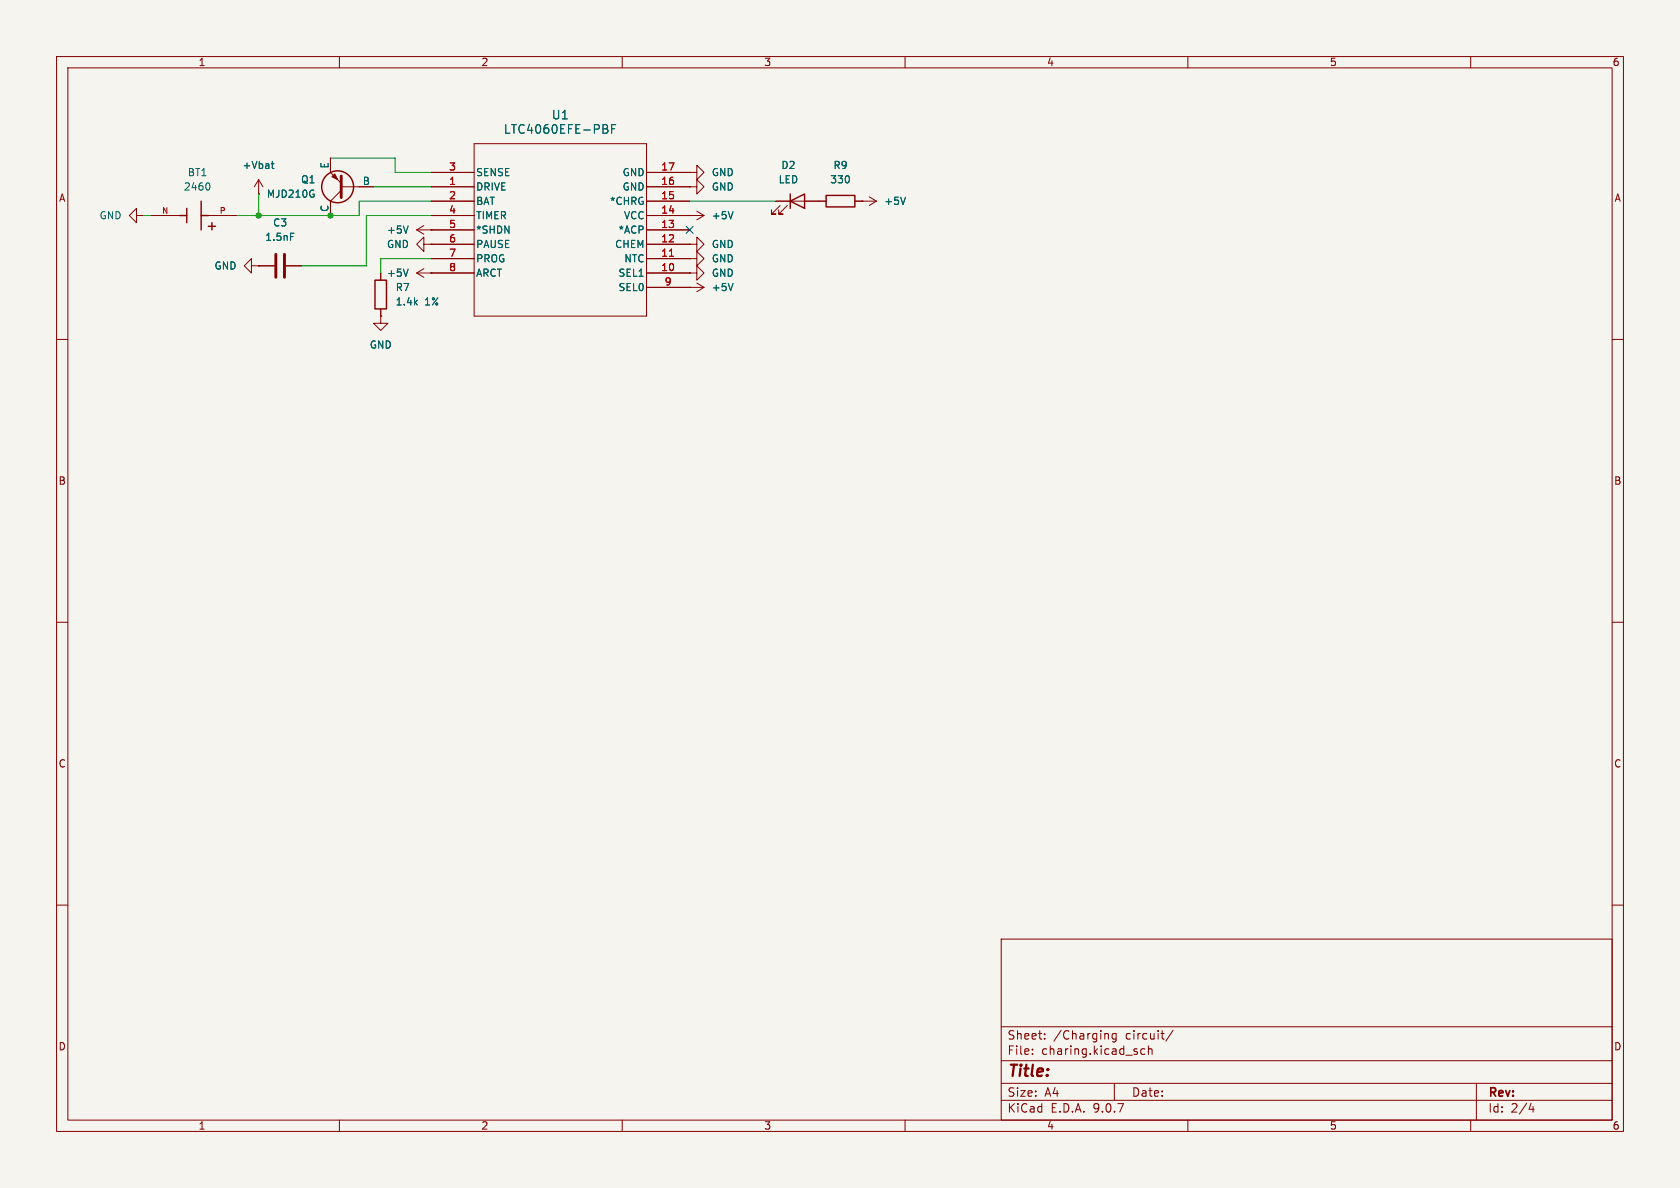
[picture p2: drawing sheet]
(kicad_sch
 (version 20250114)
 (generator "eeschema")
 (generator_version "9.0")
 (paper "A4")
 (lib_symbols
  (symbol "Device:C"
   (pin_numbers (hide yes))
   (pin_names
    (offset 0.254)) (exclude_from_sim no) (in_bom yes) (on_board yes)
   (property "Reference" "C" (at 0.635 2.54 0) (effects (font (size 1.27 1.27)) (justify left)))
   (property "Value" "C" (at 0.635 -2.54 0) (effects (font (size 1.27 1.27)) (justify left)))
   (property "Footprint" "" (at 0.9652 -3.81 0) (effects (font (size 1.27 1.27)) (hide yes)))
   (property "Datasheet" "~" (at 0 0 0) (effects (font (size 1.27 1.27)) (hide yes)))
   (property "Description" "Unpolarized capacitor" (at 0 0 0) (effects (font (size 1.27 1.27)) (hide yes)))
   (symbol "C_0_1"
    (polyline (pts (xy -2.032 0.762) (xy 2.032 0.762)) (stroke (width 0.508) (type default)) (fill (type none)))
    (polyline (pts (xy -2.032 -0.762) (xy 2.032 -0.762)) (stroke (width 0.508) (type default)) (fill (type none))))
   (symbol "C_1_1"
    (pin passive line (at 0 3.81 270) (length 2.794) (name "~" (effects (font (size 1.27 1.27)))) (number "1" (effects (font (size 1.27 1.27)))))
    (pin passive line (at 0 -3.81 90) (length 2.794) (name "~" (effects (font (size 1.27 1.27)))) (number "2" (effects (font (size 1.27 1.27))))))
   (embedded_fonts no))
  (symbol "Device:LED"
   (pin_numbers (hide yes))
   (pin_names
    (offset 1.016) (hide yes)) (exclude_from_sim no) (in_bom yes) (on_board yes)
   (property "Reference" "D" (at 0 2.54 0) (effects (font (size 1.27 1.27))))
   (property "Value" "LED" (at 0 -2.54 0) (effects (font (size 1.27 1.27))))
   (property "Footprint" "" (at 0 0 0) (effects (font (size 1.27 1.27)) (hide yes)))
   (property "Datasheet" "~" (at 0 0 0) (effects (font (size 1.27 1.27)) (hide yes)))
   (property "Description" "Light emitting diode" (at 0 0 0) (effects (font (size 1.27 1.27)) (hide yes)))
   (property "Sim.Pins" "1=K 2=A" (at 0 0 0) (effects (font (size 1.27 1.27)) (hide yes)))
   (symbol "LED_0_1"
    (polyline (pts (xy -3.048 -0.762) (xy -4.572 -2.286) (xy -3.81 -2.286) (xy -4.572 -2.286) (xy -4.572 -1.524)) (stroke (width 0) (type default)) (fill (type none)))
    (polyline (pts (xy -1.778 -0.762) (xy -3.302 -2.286) (xy -2.54 -2.286) (xy -3.302 -2.286) (xy -3.302 -1.524)) (stroke (width 0) (type default)) (fill (type none)))
    (polyline (pts (xy -1.27 0) (xy 1.27 0)) (stroke (width 0) (type default)) (fill (type none)))
    (polyline (pts (xy -1.27 -1.27) (xy -1.27 1.27)) (stroke (width 0.254) (type default)) (fill (type none)))
    (polyline (pts (xy 1.27 -1.27) (xy 1.27 1.27) (xy -1.27 0) (xy 1.27 -1.27)) (stroke (width 0.254) (type default)) (fill (type none))))
   (symbol "LED_1_1"
    (pin passive line (at -3.81 0 0) (length 2.54) (name "K" (effects (font (size 1.27 1.27)))) (number "1" (effects (font (size 1.27 1.27)))))
    (pin passive line (at 3.81 0 180) (length 2.54) (name "A" (effects (font (size 1.27 1.27)))) (number "2" (effects (font (size 1.27 1.27))))))
   (embedded_fonts no))
  (symbol "Device:R"
   (pin_numbers (hide yes))
   (pin_names
    (offset 0)) (exclude_from_sim no) (in_bom yes) (on_board yes)
   (property "Reference" "R" (at 2.032 0 90) (effects (font (size 1.27 1.27))))
   (property "Value" "R" (at 0 0 90) (effects (font (size 1.27 1.27))))
   (property "Footprint" "" (at -1.778 0 90) (effects (font (size 1.27 1.27)) (hide yes)))
   (property "Datasheet" "~" (at 0 0 0) (effects (font (size 1.27 1.27)) (hide yes)))
   (property "Description" "Resistor" (at 0 0 0) (effects (font (size 1.27 1.27)) (hide yes)))
   (symbol "R_0_1"
    (rectangle (start -1.016 -2.54) (end 1.016 2.54) (stroke (width 0.254) (type default)) (fill (type none))))
   (symbol "R_1_1"
    (pin passive line (at 0 3.81 270) (length 1.27) (name "~" (effects (font (size 1.27 1.27)))) (number "1" (effects (font (size 1.27 1.27)))))
    (pin passive line (at 0 -3.81 90) (length 1.27) (name "~" (effects (font (size 1.27 1.27)))) (number "2" (effects (font (size 1.27 1.27))))))
   (embedded_fonts no))
  (symbol "Imported:2460"
   (pin_names
    (offset 1.016)) (exclude_from_sim no) (in_bom yes) (on_board yes)
   (property "Reference" "BT" (at -3.81 3.81 0) (effects (font (size 1.27 1.27)) (justify left bottom)))
   (property "Value" "2460" (at -3.81 -5.08 0) (effects (font (size 1.27 1.27)) (justify left bottom)))
   (property "Footprint" "2460:BAT_2460" (at 0 0 0) (effects (font (size 1.27 1.27)) (justify bottom) (hide yes)))
   (property "Datasheet" "" (at 0 0 0) (effects (font (size 1.27 1.27)) (hide yes)))
   (property "Description" "" (at 0 0 0) (effects (font (size 1.27 1.27)) (hide yes)))
   (property "PARTREV" "B" (at 0 0 0) (effects (font (size 1.27 1.27)) (justify bottom) (hide yes)))
   (property "STANDARD" "Manufacturer Recommendations" (at 0 0 0) (effects (font (size 1.27 1.27)) (justify bottom) (hide yes)))
   (property "SNAPEDA_PN" "2460" (at 0 0 0) (effects (font (size 1.27 1.27)) (justify bottom) (hide yes)))
   (property "MAXIMUM_PACKAGE_HEIGHT" "14.14mm" (at 0 0 0) (effects (font (size 1.27 1.27)) (justify bottom) (hide yes)))
   (property "MANUFACTURER" "Keystone" (at 0 0 0) (effects (font (size 1.27 1.27)) (justify bottom) (hide yes)))
   (symbol "2460_0_0"
    (polyline (pts (xy -3.81 1.905) (xy -2.54 1.905)) (stroke (width 0.254) (type default)) (fill (type none)))
    (polyline (pts (xy -3.175 2.54) (xy -3.175 1.27)) (stroke (width 0.254) (type default)) (fill (type none)))
    (polyline (pts (xy -1.27 2.54) (xy -1.27 -2.54)) (stroke (width 0.254) (type default)) (fill (type none)))
    (polyline (pts (xy -1.27 0) (xy -2.54 0)) (stroke (width 0.254) (type default)) (fill (type none)))
    (polyline (pts (xy 1.27 1.27) (xy 1.27 -1.27)) (stroke (width 0.254) (type default)) (fill (type none)))
    (polyline (pts (xy 1.27 0) (xy 2.54 0)) (stroke (width 0.254) (type default)) (fill (type none)))
    (pin passive line (at -7.62 0 0) (length 5.08) (name "~" (effects (font (size 1.016 1.016)))) (number "P" (effects (font (size 1.016 1.016)))))
    (pin passive line (at 7.62 0 180) (length 5.08) (name "~" (effects (font (size 1.016 1.016)))) (number "N" (effects (font (size 1.016 1.016))))))
   (embedded_fonts no))
  (symbol "Imported:LTC4060EFE-PBF"
   (pin_names
    (offset 0.254)) (exclude_from_sim no) (in_bom yes) (on_board yes)
   (property "Reference" "U1" (at 22.86 10.16 0) (effects (font (size 1.524 1.524))))
   (property "Value" "LTC4060EFE-PBF" (at 22.86 7.62 0) (effects (font (size 1.524 1.524))))
   (property "Footprint" "Imported:SSOP-16_FE_LIT-L" (at 0 -2.54 0) (effects (font (size 1.27 1.27)
    (italic yes)) (hide yes)))
   (property "Datasheet" "https://www.analog.com/media/en/technical-documentation/data-sheets/4060f.pdf" (at 0 -2.54 0) (effects (font (size 1.27 1.27)
    (italic yes)) (hide yes)))
   (property "Description" "" (at 0 0 0) (effects (font (size 1.27 1.27)) (hide yes)))
   (property "ki_locked" "" (at 0 0 0) (effects (font (size 1.27 1.27))))
   (symbol "LTC4060EFE-PBF_0_1"
    (polyline (pts (xy 7.62 5.08) (xy 7.62 -25.4)) (stroke (width 0.127) (type default)) (fill (type none)))
    (polyline (pts (xy 7.62 -25.4) (xy 38.1 -25.4)) (stroke (width 0.127) (type default)) (fill (type none)))
    (polyline (pts (xy 38.1 5.08) (xy 7.62 5.08)) (stroke (width 0.127) (type default)) (fill (type none)))
    (polyline (pts (xy 38.1 -25.4) (xy 38.1 5.08)) (stroke (width 0.127) (type default)) (fill (type none)))
    (pin input line (at 0 0 0) (length 7.62) (name "SENSE" (effects (font (size 1.27 1.27)))) (number "3" (effects (font (size 1.27 1.27)))))
    (pin unspecified line (at 0 -2.54 0) (length 7.62) (name "DRIVE" (effects (font (size 1.27 1.27)))) (number "1" (effects (font (size 1.27 1.27)))))
    (pin input line (at 0 -5.08 0) (length 7.62) (name "BAT" (effects (font (size 1.27 1.27)))) (number "2" (effects (font (size 1.27 1.27)))))
    (pin input line (at 0 -7.62 0) (length 7.62) (name "TIMER" (effects (font (size 1.27 1.27)))) (number "4" (effects (font (size 1.27 1.27)))))
    (pin input line (at 0 -10.16 0) (length 7.62) (name "*SHDN" (effects (font (size 1.27 1.27)))) (number "5" (effects (font (size 1.27 1.27)))))
    (pin input line (at 0 -12.7 0) (length 7.62) (name "PAUSE" (effects (font (size 1.27 1.27)))) (number "6" (effects (font (size 1.27 1.27)))))
    (pin input line (at 0 -15.24 0) (length 7.62) (name "PROG" (effects (font (size 1.27 1.27)))) (number "7" (effects (font (size 1.27 1.27)))))
    (pin input line (at 0 -17.78 0) (length 7.62) (name "ARCT" (effects (font (size 1.27 1.27)))) (number "8" (effects (font (size 1.27 1.27)))))
    (pin power_in line (at 45.72 0 180) (length 7.62) (name "GND" (effects (font (size 1.27 1.27)))) (number "17" (effects (font (size 1.27 1.27)))))
    (pin power_in line (at 45.72 -2.54 180) (length 7.62) (name "GND" (effects (font (size 1.27 1.27)))) (number "16" (effects (font (size 1.27 1.27)))))
    (pin output line (at 45.72 -5.08 180) (length 7.62) (name "*CHRG" (effects (font (size 1.27 1.27)))) (number "15" (effects (font (size 1.27 1.27)))))
    (pin power_in line (at 45.72 -7.62 180) (length 7.62) (name "VCC" (effects (font (size 1.27 1.27)))) (number "14" (effects (font (size 1.27 1.27)))))
    (pin output line (at 45.72 -10.16 180) (length 7.62) (name "*ACP" (effects (font (size 1.27 1.27)))) (number "13" (effects (font (size 1.27 1.27)))))
    (pin input line (at 45.72 -12.7 180) (length 7.62) (name "CHEM" (effects (font (size 1.27 1.27)))) (number "12" (effects (font (size 1.27 1.27)))))
    (pin input line (at 45.72 -15.24 180) (length 7.62) (name "NTC" (effects (font (size 1.27 1.27)))) (number "11" (effects (font (size 1.27 1.27)))))
    (pin input line (at 45.72 -17.78 180) (length 7.62) (name "SEL1" (effects (font (size 1.27 1.27)))) (number "10" (effects (font (size 1.27 1.27)))))
    (pin input line (at 45.72 -20.32 180) (length 7.62) (name "SEL0" (effects (font (size 1.27 1.27)))) (number "9" (effects (font (size 1.27 1.27))))))
   (embedded_fonts no))
  (symbol "Simulation_SPICE:PNP"
   (pin_numbers (hide yes))
   (pin_names
    (offset 0)) (exclude_from_sim no) (in_bom yes) (on_board yes)
   (property "Reference" "Q" (at -2.54 7.62 0) (effects (font (size 1.27 1.27))))
   (property "Value" "PNP" (at -2.54 5.08 0) (effects (font (size 1.27 1.27))))
   (property "Footprint" "" (at 35.56 0 0) (effects (font (size 1.27 1.27)) (hide yes)))
   (property "Datasheet" "https://ngspice.sourceforge.io/docs/ngspice-html-manual/manual.xhtml#cha_BJTs" (at 35.56 0 0) (effects (font (size 1.27 1.27)) (hide yes)))
   (property "Description" "Bipolar transistor symbol for simulation only, substrate tied to the emitter" (at 0 0 0) (effects (font (size 1.27 1.27)) (hide yes)))
   (property "Sim.Device" "PNP" (at 0 0 0) (effects (font (size 1.27 1.27)) (hide yes)))
   (property "Sim.Type" "GUMMELPOON" (at 0 0 0) (effects (font (size 1.27 1.27)) (hide yes)))
   (property "Sim.Pins" "1=C 2=B 3=E" (at 0 0 0) (effects (font (size 1.27 1.27)) (hide yes)))
   (symbol "PNP_0_1"
    (polyline (pts (xy -2.54 0) (xy 0.635 0)) (stroke (width 0.1524) (type default)) (fill (type none)))
    (polyline (pts (xy 0.635 1.905) (xy 0.635 -1.905) (xy 0.635 -1.905)) (stroke (width 0.508) (type default)) (fill (type none)))
    (polyline (pts (xy 0.635 0.635) (xy 2.54 2.54)) (stroke (width 0) (type default)) (fill (type none)))
    (polyline (pts (xy 0.635 -0.635) (xy 2.54 -2.54) (xy 2.54 -2.54)) (stroke (width 0) (type default)) (fill (type none)))
    (circle (center 1.27 0) (radius 2.8194) (stroke (width 0.254) (type default)) (fill (type none)))
    (polyline (pts (xy 2.286 -1.778) (xy 1.778 -2.286) (xy 1.27 -1.27) (xy 2.286 -1.778) (xy 2.286 -1.778)) (stroke (width 0) (type default)) (fill (type outline))))
   (symbol "PNP_1_1"
    (pin input line (at -5.08 0 0) (length 2.54) (name "B" (effects (font (size 1.27 1.27)))) (number "2" (effects (font (size 1.27 1.27)))))
    (pin open_collector line (at 2.54 5.08 270) (length 2.54) (name "C" (effects (font (size 1.27 1.27)))) (number "1" (effects (font (size 1.27 1.27)))))
    (pin open_emitter line (at 2.54 -5.08 90) (length 2.54) (name "E" (effects (font (size 1.27 1.27)))) (number "3" (effects (font (size 1.27 1.27))))))
   (embedded_fonts no))
  (symbol "power:+3.3V"
   (power)
   (pin_numbers (hide yes))
   (pin_names
    (offset 0) (hide yes)) (exclude_from_sim no) (in_bom yes) (on_board yes)
   (property "Reference" "#PWR" (at 0 -3.81 0) (effects (font (size 1.27 1.27)) (hide yes)))
   (property "Value" "+3.3V" (at 0 3.556 0) (effects (font (size 1.27 1.27))))
   (property "Footprint" "" (at 0 0 0) (effects (font (size 1.27 1.27)) (hide yes)))
   (property "Datasheet" "" (at 0 0 0) (effects (font (size 1.27 1.27)) (hide yes)))
   (property "Description" "Power symbol creates a global label with name \"+3.3V\"" (at 0 0 0) (effects (font (size 1.27 1.27)) (hide yes)))
   (symbol "+3.3V_0_1"
    (polyline (pts (xy -0.762 1.27) (xy 0 2.54)) (stroke (width 0) (type default)) (fill (type none)))
    (polyline (pts (xy 0 2.54) (xy 0.762 1.27)) (stroke (width 0) (type default)) (fill (type none)))
    (polyline (pts (xy 0 0) (xy 0 2.54)) (stroke (width 0) (type default)) (fill (type none))))
   (symbol "+3.3V_1_1"
    (pin power_in line (at 0 0 90) (length 0) (name "~" (effects (font (size 1.27 1.27)))) (number "1" (effects (font (size 1.27 1.27))))))
   (embedded_fonts no))
  (symbol "power:+5V"
   (power)
   (pin_numbers (hide yes))
   (pin_names
    (offset 0) (hide yes)) (exclude_from_sim no) (in_bom yes) (on_board yes)
   (property "Reference" "#PWR" (at 0 -3.81 0) (effects (font (size 1.27 1.27)) (hide yes)))
   (property "Value" "+5V" (at 0 3.556 0) (effects (font (size 1.27 1.27))))
   (property "Footprint" "" (at 0 0 0) (effects (font (size 1.27 1.27)) (hide yes)))
   (property "Datasheet" "" (at 0 0 0) (effects (font (size 1.27 1.27)) (hide yes)))
   (property "Description" "Power symbol creates a global label with name \"+5V\"" (at 0 0 0) (effects (font (size 1.27 1.27)) (hide yes)))
   (symbol "+5V_0_1"
    (polyline (pts (xy -0.762 1.27) (xy 0 2.54)) (stroke (width 0) (type default)) (fill (type none)))
    (polyline (pts (xy 0 2.54) (xy 0.762 1.27)) (stroke (width 0) (type default)) (fill (type none)))
    (polyline (pts (xy 0 0) (xy 0 2.54)) (stroke (width 0) (type default)) (fill (type none))))
   (symbol "+5V_1_1"
    (pin power_in line (at 0 0 90) (length 0) (name "~" (effects (font (size 1.27 1.27)))) (number "1" (effects (font (size 1.27 1.27))))))
   (embedded_fonts no))
  (symbol "power:GND"
   (power)
   (pin_numbers (hide yes))
   (pin_names
    (offset 0) (hide yes)) (exclude_from_sim no) (in_bom yes) (on_board yes)
   (property "Reference" "#PWR" (at 0 -6.35 0) (effects (font (size 1.27 1.27)) (hide yes)))
   (property "Value" "GND" (at 0 -3.81 0) (effects (font (size 1.27 1.27))))
   (property "Footprint" "" (at 0 0 0) (effects (font (size 1.27 1.27)) (hide yes)))
   (property "Datasheet" "" (at 0 0 0) (effects (font (size 1.27 1.27)) (hide yes)))
   (property "Description" "Power symbol creates a global label with name \"GND\" , ground" (at 0 0 0) (effects (font (size 1.27 1.27)) (hide yes)))
   (symbol "GND_0_1"
    (polyline (pts (xy 0 0) (xy 0 -1.27) (xy 1.27 -1.27) (xy 0 -2.54) (xy -1.27 -1.27) (xy 0 -1.27)) (stroke (width 0) (type default)) (fill (type none))))
   (symbol "GND_1_1"
    (pin power_in line (at 0 0 270) (length 0) (name "~" (effects (font (size 1.27 1.27)))) (number "1" (effects (font (size 1.27 1.27))))))
   (embedded_fonts no)))
 (junction
  (at 58.42 38.1)
  (diameter 0)
  (color 0 0 0 0))
 (junction
  (at 45.72 38.1)
  (diameter 0)
  (color 0 0 0 0))
 (no_connect
  (at 121.92 40.64))
 (wire
  (pts (xy 69.85 27.94) (xy 58.42 27.94))
  (stroke (width 0) (type default)))
 (wire
  (pts (xy 63.5 35.56) (xy 76.2 35.56))
  (stroke (width 0) (type default)))
 (wire
  (pts (xy 121.92 35.56) (xy 137.16 35.56))
  (stroke (width 0) (type default)))
 (wire
  (pts (xy 64.77 38.1) (xy 76.2 38.1))
  (stroke (width 0) (type default)))
 (wire
  (pts (xy 25.4 38.1) (xy 26.67 38.1))
  (stroke (width 0) (type default)))
 (wire
  (pts (xy 67.31 45.72) (xy 76.2 45.72))
  (stroke (width 0) (type default)))
 (wire
  (pts (xy 66.04 33.02) (xy 76.2 33.02))
  (stroke (width 0) (type default)))
 (wire
  (pts (xy 53.34 46.99) (xy 64.77 46.99))
  (stroke (width 0) (type default)))
 (wire
  (pts (xy 76.2 30.48) (xy 69.85 30.48))
  (stroke (width 0) (type default)))
 (wire
  (pts (xy 45.72 38.1) (xy 58.42 38.1))
  (stroke (width 0) (type default)))
 (wire
  (pts (xy 45.72 34.29) (xy 45.72 38.1))
  (stroke (width 0) (type default)))
 (wire
  (pts (xy 41.91 38.1) (xy 45.72 38.1))
  (stroke (width 0) (type default)))
 (wire
  (pts (xy 63.5 35.56) (xy 63.5 38.1))
  (stroke (width 0) (type default)))
 (wire
  (pts (xy 58.42 38.1) (xy 63.5 38.1))
  (stroke (width 0) (type default)))
 (wire
  (pts (xy 64.77 46.99) (xy 64.77 38.1))
  (stroke (width 0) (type default)))
 (wire
  (pts (xy 67.31 48.26) (xy 67.31 45.72))
  (stroke (width 0) (type default)))
 (wire
  (pts (xy 69.85 30.48) (xy 69.85 27.94))
  (stroke (width 0) (type default)))
 (symbol
  (lib_id "power:GND")
  (at 121.92 43.18 90)
  (unit 1)
  (exclude_from_sim no)
  (in_bom yes)
  (on_board yes)
  (dnp no)
  (fields_autoplaced yes)
  (property "Reference" "#PWR023" (at 128.27 43.18 0) (effects (font (size 1.27 1.27)) (hide yes)))
  (property "Value" "GND" (at 125.73 43.1799 90) (effects (font (size 1.27 1.27)) (justify right)))
  (property "Footprint" "" (at 121.92 43.18 0) (effects (font (size 1.27 1.27)) (hide yes)))
  (property "Datasheet" "" (at 121.92 43.18 0) (effects (font (size 1.27 1.27)) (hide yes)))
  (property "Description" "Power symbol creates a global label with name \"GND\" , ground" (at 121.92 43.18 0) (effects (font (size 1.27 1.27)) (hide yes)))
  (pin "1"))
 (symbol
  (lib_id "power:+5V")
  (at 121.92 38.1 270)
  (unit 1)
  (exclude_from_sim no)
  (in_bom yes)
  (on_board yes)
  (dnp no)
  (property "Reference" "#PWR011" (at 118.11 38.1 0) (effects (font (size 1.27 1.27)) (hide yes)))
  (property "Value" "+5V" (at 125.73 38.0999 90) (effects (font (size 1.27 1.27)) (justify left)))
  (property "Footprint" "" (at 121.92 38.1 0) (effects (font (size 1.27 1.27)) (hide yes)))
  (property "Datasheet" "" (at 121.92 38.1 0) (effects (font (size 1.27 1.27)) (hide yes)))
  (property "Description" "Power symbol creates a global label with name \"+5V\"" (at 121.92 38.1 0) (effects (font (size 1.27 1.27)) (hide yes)))
  (pin "1"))
 (symbol
  (lib_id "power:+5V")
  (at 76.2 40.64 90)
  (unit 1)
  (exclude_from_sim no)
  (in_bom yes)
  (on_board yes)
  (dnp no)
  (fields_autoplaced yes)
  (property "Reference" "#PWR013" (at 80.01 40.64 0) (effects (font (size 1.27 1.27)) (hide yes)))
  (property "Value" "+5V" (at 72.39 40.6399 90) (effects (font (size 1.27 1.27)) (justify left)))
  (property "Footprint" "" (at 76.2 40.64 0) (effects (font (size 1.27 1.27)) (hide yes)))
  (property "Datasheet" "" (at 76.2 40.64 0) (effects (font (size 1.27 1.27)) (hide yes)))
  (property "Description" "Power symbol creates a global label with name \"+5V\"" (at 76.2 40.64 0) (effects (font (size 1.27 1.27)) (hide yes)))
  (pin "1"))
 (symbol
  (lib_id "power:GND")
  (at 76.2 43.18 270)
  (unit 1)
  (exclude_from_sim no)
  (in_bom yes)
  (on_board yes)
  (dnp no)
  (fields_autoplaced yes)
  (property "Reference" "#PWR016" (at 69.85 43.18 0) (effects (font (size 1.27 1.27)) (hide yes)))
  (property "Value" "GND" (at 72.39 43.1799 90) (effects (font (size 1.27 1.27)) (justify right)))
  (property "Footprint" "" (at 76.2 43.18 0) (effects (font (size 1.27 1.27)) (hide yes)))
  (property "Datasheet" "" (at 76.2 43.18 0) (effects (font (size 1.27 1.27)) (hide yes)))
  (property "Description" "Power symbol creates a global label with name \"GND\" , ground" (at 76.2 43.18 0) (effects (font (size 1.27 1.27)) (hide yes)))
  (pin "1"))
 (symbol
  (lib_id "power:GND")
  (at 45.72 46.99 270)
  (unit 1)
  (exclude_from_sim no)
  (in_bom yes)
  (on_board yes)
  (dnp no)
  (fields_autoplaced yes)
  (property "Reference" "#PWR017" (at 39.37 46.99 0) (effects (font (size 1.27 1.27)) (hide yes)))
  (property "Value" "GND" (at 41.91 46.9899 90) (effects (font (size 1.27 1.27)) (justify right)))
  (property "Footprint" "" (at 45.72 46.99 0) (effects (font (size 1.27 1.27)) (hide yes)))
  (property "Datasheet" "" (at 45.72 46.99 0) (effects (font (size 1.27 1.27)) (hide yes)))
  (property "Description" "Power symbol creates a global label with name \"GND\" , ground" (at 45.72 46.99 0) (effects (font (size 1.27 1.27)) (hide yes)))
  (pin "1"))
 (symbol
  (lib_id "Imported:2460")
  (at 34.29 38.1 180)
  (unit 1)
  (exclude_from_sim no)
  (in_bom yes)
  (on_board yes)
  (dnp no)
  (fields_autoplaced yes)
  (property "Reference" "BT1" (at 34.925 30.48 0) (effects (font (size 1.27 1.27))))
  (property "Value" "2460" (at 34.925 33.02 0) (effects (font (size 1.27 1.27))))
  (property "Footprint" "Imported:BAT_2460" (at 34.29 38.1 0) (effects (font (size 1.27 1.27)) (justify bottom) (hide yes)))
  (property "Datasheet" "" (at 34.29 38.1 0) (effects (font (size 1.27 1.27)) (hide yes)))
  (property "Description" "" (at 34.29 38.1 0) (effects (font (size 1.27 1.27)) (hide yes)))
  (property "PARTREV" "B" (at 34.29 38.1 0) (effects (font (size 1.27 1.27)) (justify bottom) (hide yes)))
  (property "STANDARD" "Manufacturer Recommendations" (at 34.29 38.1 0) (effects (font (size 1.27 1.27)) (justify bottom) (hide yes)))
  (property "SNAPEDA_PN" "2460" (at 34.29 38.1 0) (effects (font (size 1.27 1.27)) (justify bottom) (hide yes)))
  (property "MAXIMUM_PACKAGE_HEIGHT" "14.14mm" (at 34.29 38.1 0) (effects (font (size 1.27 1.27)) (justify bottom) (hide yes)))
  (property "MANUFACTURER" "Keystone" (at 34.29 38.1 0) (effects (font (size 1.27 1.27)) (justify bottom) (hide yes)))
  (pin "N")
  (pin "P"))
 (symbol
  (lib_id "Simulation_SPICE:PNP")
  (at 60.96 33.02 180)
  (unit 1)
  (exclude_from_sim no)
  (in_bom yes)
  (on_board yes)
  (dnp no)
  (fields_autoplaced yes)
  (property "Reference" "Q1" (at 55.88 31.7499 0) (effects (font (size 1.27 1.27)) (justify left)))
  (property "Value" "MJD210G" (at 55.88 34.2899 0) (effects (font (size 1.27 1.27)) (justify left)))
  (property "Footprint" "Package_TO_SOT_SMD:TO-252-2" (at 25.4 33.02 0) (effects (font (size 1.27 1.27)) (hide yes)))
  (property "Datasheet" "https://4donline.ihs.com/images/VipMasterIC/IC/ONSM/ONSM-S-A0013670144/ONSM-S-A0013776859-1.pdf?hkey=6D3A4C79FDBF58556ACFDE234799DDF0" (at 25.4 33.02 0) (effects (font (size 1.27 1.27)) (hide yes)))
  (property "Description" "Bipolar transistor symbol for simulation only, substrate tied to the emitter" (at 60.96 33.02 0) (effects (font (size 1.27 1.27)) (hide yes)))
  (property "Sim.Device" "PNP" (at 60.96 33.02 0) (effects (font (size 1.27 1.27)) (hide yes)))
  (property "Sim.Type" "GUMMELPOON" (at 60.96 33.02 0) (effects (font (size 1.27 1.27)) (hide yes)))
  (property "Sim.Pins" "1=C 2=B 3=E" (at 60.96 33.02 0) (effects (font (size 1.27 1.27)) (hide yes)))
  (pin "3")
  (pin "2")
  (pin "1"))
 (symbol
  (lib_id "power:GND")
  (at 121.92 33.02 90)
  (unit 1)
  (exclude_from_sim no)
  (in_bom yes)
  (on_board yes)
  (dnp no)
  (fields_autoplaced yes)
  (property "Reference" "#PWR020" (at 128.27 33.02 0) (effects (font (size 1.27 1.27)) (hide yes)))
  (property "Value" "GND" (at 125.73 33.0199 90) (effects (font (size 1.27 1.27)) (justify right)))
  (property "Footprint" "" (at 121.92 33.02 0) (effects (font (size 1.27 1.27)) (hide yes)))
  (property "Datasheet" "" (at 121.92 33.02 0) (effects (font (size 1.27 1.27)) (hide yes)))
  (property "Description" "Power symbol creates a global label with name \"GND\" , ground" (at 121.92 33.02 0) (effects (font (size 1.27 1.27)) (hide yes)))
  (pin "1"))
 (symbol
  (lib_id "power:GND")
  (at 25.4 38.1 270)
  (unit 1)
  (exclude_from_sim no)
  (in_bom yes)
  (on_board yes)
  (dnp no)
  (fields_autoplaced yes)
  (property "Reference" "#PWR015" (at 19.05 38.1 0) (effects (font (size 1.27 1.27)) (hide yes)))
  (property "Value" "GND" (at 21.59 38.0999 90) (effects (font (size 1.27 1.27)) (justify right)))
  (property "Footprint" "" (at 25.4 38.1 0) (effects (font (size 1.27 1.27)) (hide yes)))
  (property "Datasheet" "" (at 25.4 38.1 0) (effects (font (size 1.27 1.27)) (hide yes)))
  (property "Description" "Power symbol creates a global label with name \"GND\" , ground" (at 25.4 38.1 0) (effects (font (size 1.27 1.27)) (hide yes)))
  (pin "1"))
 (symbol
  (lib_id "power:GND")
  (at 121.92 45.72 90)
  (unit 1)
  (exclude_from_sim no)
  (in_bom yes)
  (on_board yes)
  (dnp no)
  (fields_autoplaced yes)
  (property "Reference" "#PWR024" (at 128.27 45.72 0) (effects (font (size 1.27 1.27)) (hide yes)))
  (property "Value" "GND" (at 125.73 45.7199 90) (effects (font (size 1.27 1.27)) (justify right)))
  (property "Footprint" "" (at 121.92 45.72 0) (effects (font (size 1.27 1.27)) (hide yes)))
  (property "Datasheet" "" (at 121.92 45.72 0) (effects (font (size 1.27 1.27)) (hide yes)))
  (property "Description" "Power symbol creates a global label with name \"GND\" , ground" (at 121.92 45.72 0) (effects (font (size 1.27 1.27)) (hide yes)))
  (pin "1"))
 (symbol
  (lib_id "power:+5V")
  (at 121.92 50.8 270)
  (unit 1)
  (exclude_from_sim no)
  (in_bom yes)
  (on_board yes)
  (dnp no)
  (fields_autoplaced yes)
  (property "Reference" "#PWR014" (at 118.11 50.8 0) (effects (font (size 1.27 1.27)) (hide yes)))
  (property "Value" "+5V" (at 125.73 50.7999 90) (effects (font (size 1.27 1.27)) (justify left)))
  (property "Footprint" "" (at 121.92 50.8 0) (effects (font (size 1.27 1.27)) (hide yes)))
  (property "Datasheet" "" (at 121.92 50.8 0) (effects (font (size 1.27 1.27)) (hide yes)))
  (property "Description" "Power symbol creates a global label with name \"+5V\"" (at 121.92 50.8 0) (effects (font (size 1.27 1.27)) (hide yes)))
  (pin "1"))
 (symbol
  (lib_id "Device:LED")
  (at 140.97 35.56 0)
  (unit 1)
  (exclude_from_sim no)
  (in_bom yes)
  (on_board yes)
  (dnp no)
  (fields_autoplaced yes)
  (property "Reference" "D2" (at 139.3825 29.21 0) (effects (font (size 1.27 1.27))))
  (property "Value" "LED" (at 139.3825 31.75 0) (effects (font (size 1.27 1.27))))
  (property "Footprint" "LED_SMD:LED_0805_2012Metric_Pad1.15x1.40mm_HandSolder" (at 140.97 35.56 0) (effects (font (size 1.27 1.27)) (hide yes)))
  (property "Datasheet" "https://www.farnell.com/datasheets/4410100.pdf" (at 140.97 35.56 0) (effects (font (size 1.27 1.27)) (hide yes)))
  (property "Description" "Light emitting diode" (at 140.97 35.56 0) (effects (font (size 1.27 1.27)) (hide yes)))
  (property "Sim.Pins" "1=K 2=A" (at 140.97 35.56 0) (effects (font (size 1.27 1.27)) (hide yes)))
  (pin "2")
  (pin "1"))
 (symbol
  (lib_id "Device:R")
  (at 67.31 52.07 0)
  (unit 1)
  (exclude_from_sim no)
  (in_bom yes)
  (on_board yes)
  (dnp no)
  (fields_autoplaced yes)
  (property "Reference" "R7" (at 69.85 50.7999 0) (effects (font (size 1.27 1.27)) (justify left)))
  (property "Value" "1.4k 1%" (at 69.85 53.3399 0) (effects (font (size 1.27 1.27)) (justify left)))
  (property "Footprint" "Resistor_SMD:R_0805_2012Metric_Pad1.20x1.40mm_HandSolder" (at 65.532 52.07 90) (effects (font (size 1.27 1.27)) (hide yes)))
  (property "Datasheet" "~" (at 67.31 52.07 0) (effects (font (size 1.27 1.27)) (hide yes)))
  (property "Description" "Resistor" (at 67.31 52.07 0) (effects (font (size 1.27 1.27)) (hide yes)))
  (pin "1")
  (pin "2"))
 (symbol
  (lib_id "power:+5V")
  (at 152.4 35.56 270)
  (unit 1)
  (exclude_from_sim no)
  (in_bom yes)
  (on_board yes)
  (dnp no)
  (fields_autoplaced yes)
  (property "Reference" "#PWR021" (at 148.59 35.56 0) (effects (font (size 1.27 1.27)) (hide yes)))
  (property "Value" "+5V" (at 156.21 35.5599 90) (effects (font (size 1.27 1.27)) (justify left)))
  (property "Footprint" "" (at 152.4 35.56 0) (effects (font (size 1.27 1.27)) (hide yes)))
  (property "Datasheet" "" (at 152.4 35.56 0) (effects (font (size 1.27 1.27)) (hide yes)))
  (property "Description" "Power symbol creates a global label with name \"+5V\"" (at 152.4 35.56 0) (effects (font (size 1.27 1.27)) (hide yes)))
  (pin "1"))
 (symbol
  (lib_id "Imported:LTC4060EFE-PBF")
  (at 76.2 30.48 0)
  (unit 1)
  (exclude_from_sim no)
  (in_bom yes)
  (on_board yes)
  (dnp no)
  (fields_autoplaced yes)
  (property "Reference" "U1" (at 99.06 20.32 0) (effects (font (size 1.524 1.524))))
  (property "Value" "LTC4060EFE-PBF" (at 99.06 22.86 0) (effects (font (size 1.524 1.524))))
  (property "Footprint" "Imported:SSOP-16_FE_LIT-L" (at 76.2 33.02 0) (effects (font (size 1.27 1.27)
    (italic yes)) (hide yes)))
  (property "Datasheet" "https://www.analog.com/media/en/technical-documentation/data-sheets/4060f.pdf" (at 76.2 33.02 0) (effects (font (size 1.27 1.27)
    (italic yes)) (hide yes)))
  (property "Description" "" (at 76.2 30.48 0) (effects (font (size 1.27 1.27)) (hide yes)))
  (pin "5")
  (pin "4")
  (pin "8")
  (pin "2")
  (pin "16")
  (pin "11")
  (pin "15")
  (pin "13")
  (pin "1")
  (pin "7")
  (pin "6")
  (pin "14")
  (pin "10")
  (pin "9")
  (pin "17")
  (pin "3")
  (pin "12"))
 (symbol
  (lib_id "power:+5V")
  (at 76.2 48.26 90)
  (unit 1)
  (exclude_from_sim no)
  (in_bom yes)
  (on_board yes)
  (dnp no)
  (fields_autoplaced yes)
  (property "Reference" "#PWR026" (at 80.01 48.26 0) (effects (font (size 1.27 1.27)) (hide yes)))
  (property "Value" "+5V" (at 72.39 48.2599 90) (effects (font (size 1.27 1.27)) (justify left)))
  (property "Footprint" "" (at 76.2 48.26 0) (effects (font (size 1.27 1.27)) (hide yes)))
  (property "Datasheet" "" (at 76.2 48.26 0) (effects (font (size 1.27 1.27)) (hide yes)))
  (property "Description" "Power symbol creates a global label with name \"+5V\"" (at 76.2 48.26 0) (effects (font (size 1.27 1.27)) (hide yes)))
  (pin "1"))
 (symbol
  (lib_id "power:GND")
  (at 67.31 55.88 0)
  (unit 1)
  (exclude_from_sim no)
  (in_bom yes)
  (on_board yes)
  (dnp no)
  (fields_autoplaced yes)
  (property "Reference" "#PWR018" (at 67.31 62.23 0) (effects (font (size 1.27 1.27)) (hide yes)))
  (property "Value" "GND" (at 67.31 60.96 0) (effects (font (size 1.27 1.27))))
  (property "Footprint" "" (at 67.31 55.88 0) (effects (font (size 1.27 1.27)) (hide yes)))
  (property "Datasheet" "" (at 67.31 55.88 0) (effects (font (size 1.27 1.27)) (hide yes)))
  (property "Description" "Power symbol creates a global label with name \"GND\" , ground" (at 67.31 55.88 0) (effects (font (size 1.27 1.27)) (hide yes)))
  (pin "1"))
 (symbol
  (lib_id "power:+3.3V")
  (at 45.72 34.29 0)
  (unit 1)
  (exclude_from_sim no)
  (in_bom yes)
  (on_board yes)
  (dnp no)
  (fields_autoplaced yes)
  (property "Reference" "#PWR067" (at 45.72 38.1 0) (effects (font (size 1.27 1.27)) (hide yes)))
  (property "Value" "+Vbat" (at 45.72 29.21 0) (effects (font (size 1.27 1.27))))
  (property "Footprint" "" (at 45.72 34.29 0) (effects (font (size 1.27 1.27)) (hide yes)))
  (property "Datasheet" "" (at 45.72 34.29 0) (effects (font (size 1.27 1.27)) (hide yes)))
  (property "Description" "Power symbol creates a global label with name \"+3.3V\"" (at 45.72 34.29 0) (effects (font (size 1.27 1.27)) (hide yes)))
  (pin "1"))
 (symbol
  (lib_id "power:GND")
  (at 121.92 48.26 90)
  (unit 1)
  (exclude_from_sim no)
  (in_bom yes)
  (on_board yes)
  (dnp no)
  (fields_autoplaced yes)
  (property "Reference" "#PWR025" (at 128.27 48.26 0) (effects (font (size 1.27 1.27)) (hide yes)))
  (property "Value" "GND" (at 125.73 48.2599 90) (effects (font (size 1.27 1.27)) (justify right)))
  (property "Footprint" "" (at 121.92 48.26 0) (effects (font (size 1.27 1.27)) (hide yes)))
  (property "Datasheet" "" (at 121.92 48.26 0) (effects (font (size 1.27 1.27)) (hide yes)))
  (property "Description" "Power symbol creates a global label with name \"GND\" , ground" (at 121.92 48.26 0) (effects (font (size 1.27 1.27)) (hide yes)))
  (pin "1"))
 (symbol
  (lib_id "Device:C")
  (at 49.53 46.99 90)
  (unit 1)
  (exclude_from_sim no)
  (in_bom yes)
  (on_board yes)
  (dnp no)
  (fields_autoplaced yes)
  (property "Reference" "C3" (at 49.53 39.37 90) (effects (font (size 1.27 1.27))))
  (property "Value" "1.5nF" (at 49.53 41.91 90) (effects (font (size 1.27 1.27))))
  (property "Footprint" "Capacitor_SMD:C_0805_2012Metric_Pad1.18x1.45mm_HandSolder" (at 53.34 46.0248 0) (effects (font (size 1.27 1.27)) (hide yes)))
  (property "Datasheet" "~" (at 49.53 46.99 0) (effects (font (size 1.27 1.27)) (hide yes)))
  (property "Description" "Unpolarized capacitor" (at 49.53 46.99 0) (effects (font (size 1.27 1.27)) (hide yes)))
  (pin "1")
  (pin "2"))
 (symbol
  (lib_id "power:GND")
  (at 121.92 30.48 90)
  (unit 1)
  (exclude_from_sim no)
  (in_bom yes)
  (on_board yes)
  (dnp no)
  (fields_autoplaced yes)
  (property "Reference" "#PWR019" (at 128.27 30.48 0) (effects (font (size 1.27 1.27)) (hide yes)))
  (property "Value" "GND" (at 125.73 30.4799 90) (effects (font (size 1.27 1.27)) (justify right)))
  (property "Footprint" "" (at 121.92 30.48 0) (effects (font (size 1.27 1.27)) (hide yes)))
  (property "Datasheet" "" (at 121.92 30.48 0) (effects (font (size 1.27 1.27)) (hide yes)))
  (property "Description" "Power symbol creates a global label with name \"GND\" , ground" (at 121.92 30.48 0) (effects (font (size 1.27 1.27)) (hide yes)))
  (pin "1"))
 (symbol
  (lib_id "Device:R")
  (at 148.59 35.56 270)
  (unit 1)
  (exclude_from_sim no)
  (in_bom yes)
  (on_board yes)
  (dnp no)
  (fields_autoplaced yes)
  (property "Reference" "R9" (at 148.59 29.21 90) (effects (font (size 1.27 1.27))))
  (property "Value" "330" (at 148.59 31.75 90) (effects (font (size 1.27 1.27))))
  (property "Footprint" "Resistor_SMD:R_0805_2012Metric_Pad1.20x1.40mm_HandSolder" (at 148.59 33.782 90) (effects (font (size 1.27 1.27)) (hide yes)))
  (property "Datasheet" "~" (at 148.59 35.56 0) (effects (font (size 1.27 1.27)) (hide yes)))
  (property "Description" "Resistor" (at 148.59 35.56 0) (effects (font (size 1.27 1.27)) (hide yes)))
  (pin "1")
  (pin "2")))
